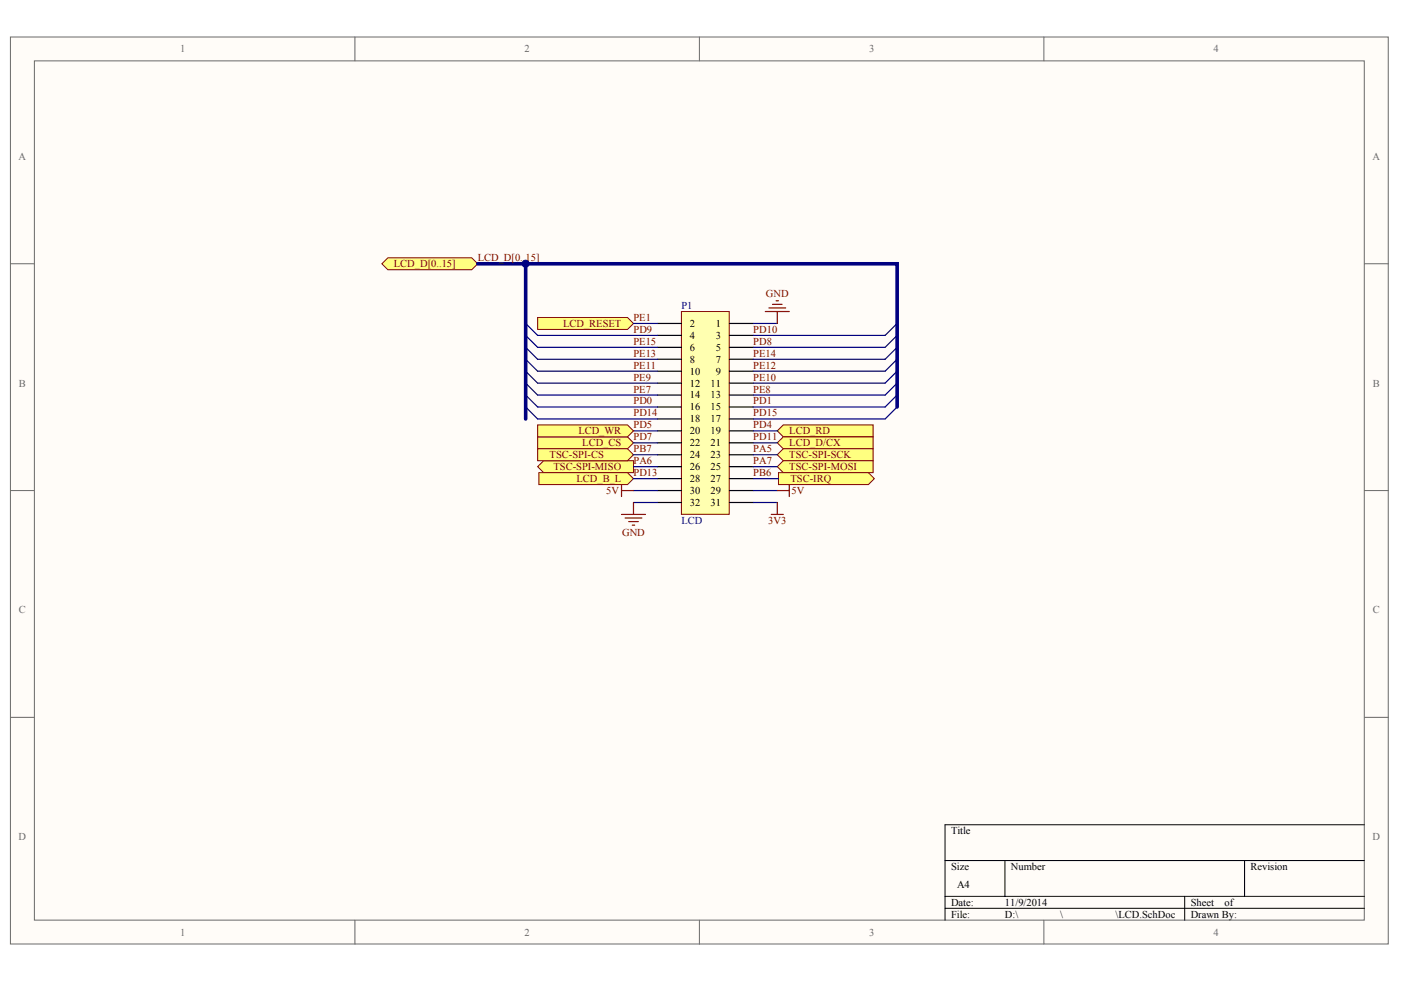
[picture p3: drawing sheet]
<svg xmlns="http://www.w3.org/2000/svg" width="287mm" height="202mm" viewBox="0 0 287 202" stroke-linecap="round" stroke-linejoin="round" font-family="sans-serif">
<g fill="#fffcf8" stroke="#696969" stroke-width=".2">
<path d="M2.1 7.6h282.1v185.7h-282.1z"/>
<path d="M7 12.5h272.3v175.9h-272.3z"/>
</g>
<path d="M72.7 7.6v4.9M143.2 7.6v4.9M213.7 7.6v4.9M2.1 54h4.9M279.3 54h4.9M2.1 100.5h4.9M279.3 100.5h4.9M2.1 146.9h4.9M279.3 146.9h4.9M72.7 188.5v4.9M143.2 188.5v4.9M213.7 188.5v4.9" fill="none" stroke="#696969" stroke-width=".2"/>
<path d="M193.5 176.2h85.8M205.7 176.2v7.4M254.8 176.2v7.4M279.3 168.9h-85.8v19.6M193.5 183.6h85.8M193.5 186h85.8M242.5 183.6v4.9" fill="none" stroke="#000" stroke-width=".2"/>
<g fill="#ffff80" stroke="#800000" stroke-width=".2">
<path d="M78.2 54l1.2-1.2h17.2l1.2 1.2-1.2 1.2h-17.2z" fill-rule="evenodd"/>
<path d="M159.1 88.2l1.2-1.2h18.4v2.5h-18.4z" fill-rule="evenodd"/>
<path d="M110.1 89.5h18.4l1.2 1.2-1.2 1.2h-18.4z" fill-rule="evenodd"/>
<path d="M110.1 65h18.4l1.2 1.2-1.2 1.3h-18.4z" fill-rule="evenodd"/>
<path d="M159.1 90.7l1.2-1.2h18.4v2.4h-18.4z" fill-rule="evenodd"/>
<path d="M159.1 93.1l1.2-1.2h18.4v2.5h-18.4z" fill-rule="evenodd"/>
<path d="M159.1 95.6l1.2-1.2h18.4v2.4h-18.4z" fill-rule="evenodd"/>
<path d="M110.1 95.6l1.2-1.2h18.4v2.4h-18.4z" fill-rule="evenodd"/>
<path d="M110.1 91.9h18.4l1.2 1.2-1.2 1.3h-18.4z" fill-rule="evenodd"/>
<path d="M159.4 96.8h18.4l1.2 1.2-1.2 1.2h-18.4z" fill-rule="evenodd"/>
<path d="M110.3 96.8h18.2l1.2 1.2-1.2 1.2h-18.2z" fill-rule="evenodd"/>
</g>
<path d="M139.5 63.8h9.8v41.5h-9.8z" fill="#ffffb0" stroke="#800000" stroke-width=".2"/>
<g fill="none" stroke="#000" stroke-width=".25">
<path d="M134.6 66.2h4.9M134.6 68.7h4.9M134.6 71.1h4.9M134.6 73.6h4.9M134.6 76h4.9M134.6 78.5h4.9M149.3 66.2h4.9M149.3 68.7h4.9M149.3 71.1h4.9M149.3 73.6h4.9M149.3 76h4.9M149.3 78.5h4.9"/>
<path d="M134.6 80.9h4.9M134.6 83.4h4.9M134.6 85.8h4.9M134.6 88.2h4.9M134.6 90.7h4.9M134.6 93.1h4.9M134.6 95.6h4.9M134.6 98h4.9M149.3 80.9h4.9M149.3 83.4h4.9M149.3 85.8h4.9M149.3 88.2h4.9"/>
<path d="M149.3 90.7h4.9M149.3 93.1h4.9M149.3 95.6h4.9M149.3 98h4.9M134.6 100.5h4.9M134.6 102.9h4.9M149.3 100.5h4.9M149.3 102.9h4.9"/>
</g>
<g fill="none" stroke="#000080" stroke-width=".25">
<path d="M129.7 66.2h4.9M154.2 66.2h4.9M129.7 88.2h4.9M129.7 90.7h4.9M129.7 93.1h4.9M129.7 95.6h4.9M129.7 98h4.9M154.2 88.2h4.9M154.2 90.7h4.9M154.2 93.1h4.9M154.2 95.6h4.9M154.2 98h5.2"/>
<path d="M129.7 100.5h4.9M129.7 102.9h4.9M154.2 100.5h4.9M154.2 102.9h4.9"/>
</g>
<g fill="none" stroke="#800000" stroke-width=".25">
<path d="M156.7 63.8h4.9M157.4 63.1h3.4M158.1 62.3h2M158.9 61.6h.5M159.1 63.8v2.4M127.2 99.2v2.5M161.6 99.2v2.5M127.2 100.5h2.5M127.2 105.4h4.9M128 106.1h3.4M128.7 106.8h2M129.4 107.6h.5"/>
<path d="M129.7 102.9v2.5M157.9 105.4h2.4M159.1 102.9v2.5M159.1 100.5h2.5"/>
</g>
<path d="M110.1 87h18.4l1.2 1.2-1.2 1.3h-18.4z" fill-rule="evenodd" fill="#ffff80" stroke="#800000" stroke-width=".2"/>
<path d="M97.8 54h9.8v31.8M107.6 54h76.1v29.4" fill="none" stroke="#000080" stroke-width=".74"/>
<g fill="none" stroke="#000080" stroke-width=".25">
<path d="M107.6 66.2l2.5 2.5h24.5M107.6 68.7l2.5 2.4h24.5M107.6 71.1l2.5 2.5h24.5M107.6 73.6l2.5 2.4h24.5M107.6 76l2.5 2.5h24.5M107.6 78.5l2.5 2.4h24.5M183.7 66.2l-2.5 2.5h-27M183.7 68.7l-2.5 2.4h-27M183.7 71.1l-2.5 2.5h-27M183.7 73.6l-2.5 2.4h-27M183.7 76l-2.5 2.5h-27M183.7 78.5l-2.5 2.4h-27"/>
<path d="M107.6 80.9l2.5 2.5h24.5M107.6 83.4l2.5 2.4h24.5M183.7 80.9l-2.5 2.5h-27M183.7 83.4l-2.5 2.4h-27"/>
</g>
<circle cx="107.6" cy="54" r=".72" fill="#000080" stroke="#000080" stroke-width=".2"/>
<g font-size="2.2" fill="#696969">
<text x="36.9" y="10.7">1</text>
<text x="107.4" y="10.7">2</text>
<text x="177.9" y="10.7">3</text>
<text x="248.4" y="10.7">4</text>
<text x="3.8" y="32.7">A</text>
<text x="281" y="32.7">A</text>
<text x="3.9" y="79.2">B</text>
<text x="281.1" y="79.2">B</text>
<text x="3.9" y="125.6">C</text>
<text x="281.1" y="125.6">C</text>
<text x="3.8" y="172.1">D</text>
<text x="281" y="172.1">D</text>
<text x="36.9" y="191.6">1</text>
<text x="107.4" y="191.6">2</text>
<text x="177.9" y="191.6">3</text>
<text x="248.4" y="191.6">4</text>
</g>
<g font-size="2.2" fill="#800000">
<text x="97.8" y="53.5">LCD_D[0..15]</text>
<text x="80.6" y="54.7">LCD_D[0..15]</text>
<text x="129.7" y="65.7">PE1</text>
<text x="156.8" y="60.8">GND</text>
<text x="115.3" y="66.9">LCD_RESET</text>
<text x="129.7" y="70.6">PE15</text>
<text x="129.7" y="68.2">PD9</text>
<text x="154.2" y="68.2">PD10</text>
<text x="154.2" y="70.6">PD8</text>
<text x="129.7" y="77.9">PE9</text>
<text x="129.7" y="75.5">PE11</text>
<text x="129.7" y="73.1">PE13</text>
<text x="154.2" y="73.1">PE14</text>
<text x="154.2" y="75.5">PE12</text>
<text x="154.2" y="77.9">PE10</text>
<text x="129.7" y="80.4">PE7</text>
<text x="129.7" y="82.8">PD0</text>
<text x="154.2" y="80.4">PE8</text>
<text x="154.2" y="82.8">PD1</text>
<text x="118.4" y="88.9">LCD_WR</text>
<text x="129.7" y="87.7">PD5</text>
<text x="129.7" y="85.3">PD14</text>
<text x="154.2" y="85.3">PD15</text>
<text x="154.2" y="87.7">PD4</text>
<text x="161.6" y="88.9">LCD_RD</text>
<text x="112.5" y="93.8">TSC-SPI-CS</text>
<text x="119.2" y="91.4">LCD_CS</text>
<text x="129.7" y="95.1">PA6</text>
<text x="129.7" y="92.6">PB7</text>
<text x="129.7" y="90.2">PD7</text>
<text x="154.2" y="90.2">PD11</text>
<text x="154.2" y="92.6">PA5</text>
<text x="154.2" y="95.1">PA7</text>
<text x="161.6" y="91.4">LCD_D/CX</text>
<text x="161.6" y="93.8">TSC-SPI-SCK</text>
<text x="113.3" y="96.3">TSC-SPI-MISO</text>
<text x="118" y="98.7">LCD_B_L</text>
<text x="124.1" y="101.2">5V</text>
<text x="129.7" y="97.5">PD13</text>
<text x="154.2" y="97.5">PB6</text>
<text x="161.6" y="96.3">TSC-SPI-MOSI</text>
<text x="161.8" y="98.7">TSC-IRQ</text>
<text x="162.1" y="101.2">5V</text>
<text x="157.3" y="107.3">3V3</text>
<text x="127.4" y="109.7">GND</text>
</g>
<g font-size="2.2" fill="#000080">
<text x="139.5" y="63.3">P1</text>
<text x="139.5" y="107.3">LCD</text>
</g>
<g font-size="2.2">
<text x="141.2" y="66.9">2</text>
<text x="141.2" y="69.4">4</text>
<text x="141.2" y="71.8">6</text>
<text x="146.5" y="66.9">1</text>
<text x="146.5" y="69.4">3</text>
<text x="146.5" y="71.8">5</text>
<text x="141.2" y="74.3">8</text>
<text x="141.2" y="76.7">10</text>
<text x="146.5" y="74.3">7</text>
<text x="146.5" y="76.7">9</text>
<text x="141.2" y="79.2">12</text>
<text x="141.2" y="81.6">14</text>
<text x="145.4" y="79.2">11</text>
<text x="145.4" y="81.6">13</text>
<text x="141.2" y="84.1">16</text>
<text x="141.2" y="86.5">18</text>
<text x="141.2" y="88.9">20</text>
<text x="145.4" y="84.1">15</text>
<text x="145.4" y="86.5">17</text>
<text x="145.4" y="88.9">19</text>
<text x="141.2" y="91.4">22</text>
<text x="141.2" y="93.8">24</text>
<text x="145.4" y="91.4">21</text>
<text x="145.4" y="93.8">23</text>
<text x="141.2" y="96.3">26</text>
<text x="141.2" y="98.7">28</text>
<text x="141.2" y="101.2">30</text>
<text x="145.4" y="96.3">25</text>
<text x="145.4" y="98.7">27</text>
<text x="145.4" y="101.2">29</text>
<text x="141.2" y="103.6">32</text>
<text x="145.4" y="103.6">31</text>
<text x="194.7" y="170.8">Title</text>
<text x="194.7" y="178.2">Size</text>
<text x="207" y="178.2">Number</text>
<text x="256" y="178.2">Revision</text>
<text x="194.7" y="185.5">Date:</text>
<text x="195.9" y="181.8">A4</text>
<text x="205.7" y="185.5">11/9/2014</text>
<text x="243.7" y="185.5">Sheet</text>
<text x="250.7" y="185.5">of</text>
<text x="194.7" y="187.9">File:</text>
<text x="205.7" y="187.9">D:\</text>
<text x="217" y="187.9">\</text>
<text x="228.4" y="187.9">\LCD.SchDoc</text>
<text x="243.7" y="187.9">Drawn By:</text>
</g>
</svg>
